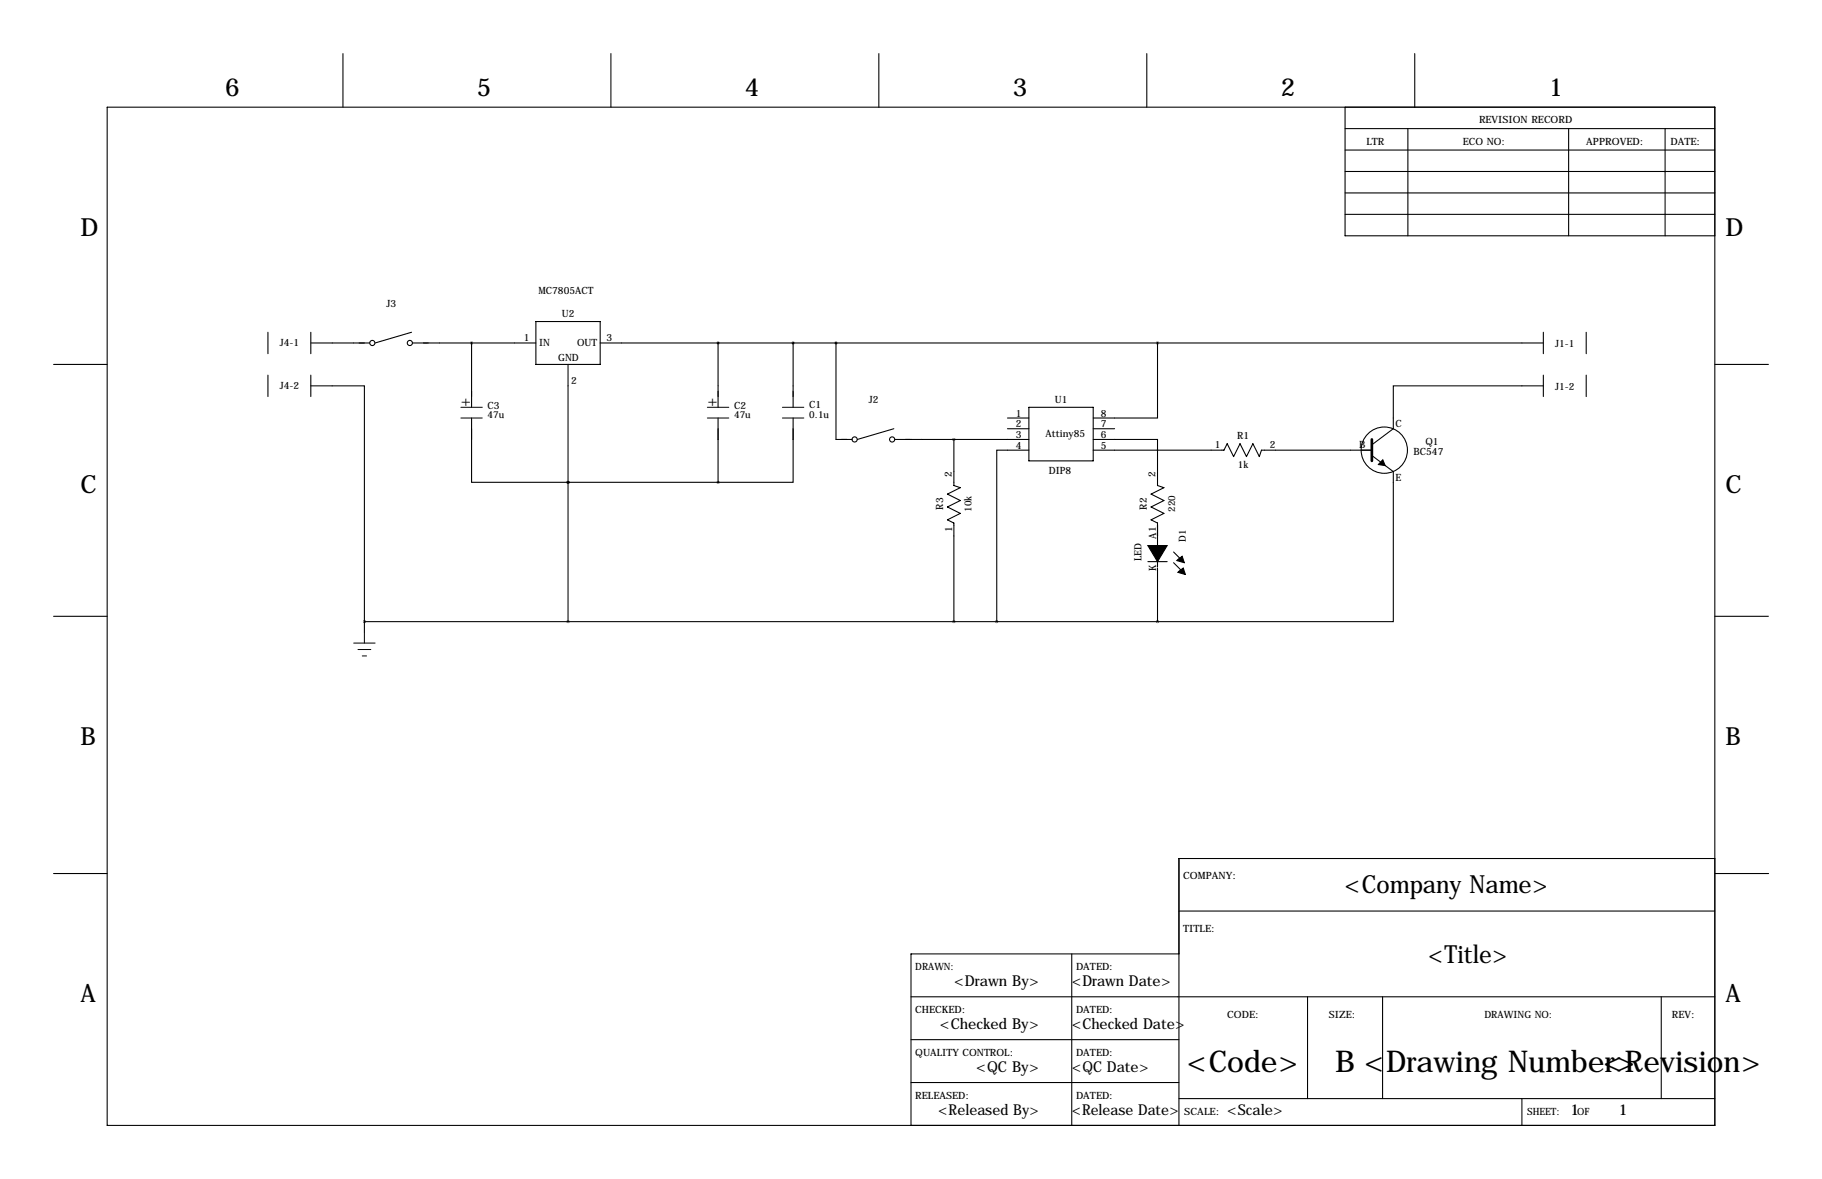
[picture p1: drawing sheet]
<svg xmlns="http://www.w3.org/2000/svg" width="432mm" height="279mm" viewBox="0 0 432 279" stroke-linecap="round" stroke-linejoin="round" font-family="sans-serif">
<g fill="none" stroke="#000" stroke-width=".25">
<path d="M81.3 12.7v12.7M144.8 12.7v12.7M208.3 12.7v12.7M271.8 12.7v12.7M335.3 12.7v12.7M25.4 25.4h381v241.3h-381zM318.8 30.5h87.6M318.8 35.6h87.6M318.8 25.4v30.5h87.6M333.7 30.5v25.4M371.8 30.5v25.4M394.6 30.5v25.4"/>
<path d="M318.8 45.7h87.6M318.8 50.8h87.6M318.8 40.6h87.6M63.5 78.7v5.1M73.7 78.7v5.1M97.5 78.7l-8.6 2.6M127 76.2h15.2v10.2h-15.2zM365.8 78.7v5.1M375.9 78.7v5.1M12.7 86.4h12.7M63.5 88.9v5.1M73.7 91.4h12.7v55.9"/>
<path d="M73.7 81.3h13.9M73.7 88.9v5.1M97.8 81.3h29.2M111.8 99.1v15.2h22.8M111.8 81.3v15.2M134.6 86.4v60.9M142.2 81.3h223.6M170.2 81.3v15.2M170.2 99.1v15.2M188 99.1v15.2h-17.8M188 81.3v15.2M198.1 81.3v22.8h3.8"/>
<path d="M238.8 99.1h5M243.8 96.5h15.3v12.7h-15.3zM274.3 81.3v17.8h-15.2M365.8 91.4h-35.6v10.2l-5.1 3.8M365.8 88.9v5.1M375.9 88.9v5.1M406.4 86.4h12.7M134.6 114.3h.1M134.6 114.3h35.6M211.8 101.6l-8.6 2.5M212.1 104.1h31.7M226.1 104.1v11l1.5 .5-3.1 1.5 3.1 1.5-3.1 1.5 3.1 1.6-3.1 1.5 1.6 .8v23.3"/>
<path d="M238.8 101.6h5M243.8 106.7h-7.6v40.6M259.1 104.1h15.2v11l1.5 .5-3 1.5 3 1.5-3 1.5 3 1.6-3 1.5 1.5 .8v10.4M259.1 106.7h31l.7-1.5 1.6 3 1.5-3 1.5 3 1.5-3 1.5 3 .6-1.5h26.1M259.1 101.6h5.1M325.1 107.9l5.1 3.9v35.5h-55.9M272 133.1h4.6M274.3 134.6v12.7M278.1 130.8l2.6 2.5M278.1 133.3l2.6 2.6M12.7 146h12.7M86.4 147.3v2.6"/>
<path d="M86.4 147.3h187.9M406.4 146h12.7M12.7 207h12.7M279.4 215.9h127M406.4 203.5h-127v63.2M406.5 207h12.7M215.9 236.2h190.5M254 226.1v40.6M279.4 226.1h-63.5v40.6M309.9 236.2v24.1M327.7 236.2v24.1M393.7 236.2v24.1"/>
<path d="M215.9 246.4h63.5M215.9 256.5h63.5M279.4 260.3h127M360.7 260.3v6.4"/>
<circle cx="88.2" cy="81.3" r=".61"/>
<circle cx="97.1" cy="81.3" r=".61"/>
<circle cx="202.5" cy="104.1" r=".61"/>
<circle cx="211.4" cy="104.1" r=".61"/>
<circle cx="328.1" cy="106.7" r="5.5"/>
</g>
<path d="M325.1 104.1v5.1" fill="none" stroke="#000" stroke-width=".63"/>
<path d="M327.7 109l.6 1.3-1.7-.2zM272 129.3h2.3v3.8zM274.3 129.3h2.3l-2.3 3.8zM278.9 132.8l1.3-1 .5 1.5zM279.4 135.4l1-.8 .5 1.5-1.8-.5z" fill="#000" stroke="#000" stroke-width=".25"/>
<path d="M109.2 96.5h5.1M109.2 99.1h5.1M167.6 96.5h5.1M167.6 99.1h5.1M185.4 96.5h5.1M185.4 99.1h5.1M83.8 152.4h5.1M84.8 153.9h3.1M85.9 155.4h1M86.4 149.9v2.5" fill="none" stroke="#000" stroke-width=".24"/>
<path d="M111.7 81.3a.05 .05 0 0 0 .1 0 .05 .05 0 0 0-.1 0zM86.3 147.3a.05 .05 0 0 0 .1 0 .05 .05 0 0 0-.1 0zM187.9 81.3a.05 .05 0 0 0 .1 0 .05 .05 0 0 0-.1 0zM226 104.1a.05 .05 0 0 0 .1 0 .05 .05 0 0 0-.1 0zM226 147.3a.05 .05 0 0 0 .1 0 .05 .05 0 0 0-.1 0z" fill="#000" stroke="#000" stroke-width=".63"/>
<g font-size="7.1">
<text x="281.3" y="254">&lt;Code&gt;</text>
<text x="316.4" y="254">B &lt;Drawing Number&gt;</text>
<text x="380" y="254">&lt;Revision&gt;</text>
</g>
<g font-size="5.9">
<text x="53.3" y="22.9">6</text>
<text x="113" y="22.9">5</text>
<text x="176.5" y="22.9">4</text>
<text x="240" y="22.9">3</text>
<text x="303.5" y="22.9">2</text>
<text x="367" y="22.9">1</text>
<text x="19" y="55.9">D</text>
<text x="408.9" y="55.9">D</text>
<text x="19" y="116.8">C</text>
<text x="408.9" y="116.8">C</text>
<text x="19" y="176.5">B</text>
<text x="408.9" y="176.5">B</text>
<text x="318.7" y="211.6">&lt;Company Name&gt;</text>
<text x="338.4" y="228.1">&lt;Title&gt;</text>
<text x="19" y="237.5">A</text>
<text x="408.9" y="237.5">A</text>
</g>
<g font-size="3.6">
<text x="109.2" y="96.3">+</text>
<text x="167.6" y="96.3">+</text>
<text x="226.1" y="233.7">&lt;Drawn By&gt;</text>
<text x="254" y="233.7">&lt;Drawn Date&gt;</text>
<text x="222.8" y="243.8">&lt;Checked By&gt;</text>
<text x="254" y="243.8">&lt;Checked Date&gt;</text>
<text x="231.3" y="254">&lt;QC By&gt;</text>
<text x="254" y="254">&lt;QC Date&gt;</text>
<text x="222.4" y="264.1">&lt;Released By&gt;</text>
<text x="254" y="264.1">&lt;Release Date&gt;</text>
<text x="290.8" y="264.1">&lt;Scale&gt;</text>
<text x="372.1" y="264.1">1</text>
<text x="383.5" y="264.1">1</text>
</g>
<g font-size="2.4">
<text x="350.5" y="29.2">REVISION RECORD</text>
<text x="323.8" y="34.3">LTR</text>
<text x="346.7" y="34.3">ECO NO:</text>
<text x="375.9" y="34.3">APPROVED:</text>
<text x="395.9" y="34.3">DATE:</text>
<text x="127.6" y="69.7">MC7805ACT</text>
<text x="91.6" y="72.6">J3</text>
<text x="133.1" y="75.2">U2</text>
<text x="66.3" y="82">J4-1</text>
<text x="124.2" y="80.8">1</text>
<text x="127.8" y="82.1">IN</text>
<text x="136.8" y="82.1">OUT</text>
<text x="143.8" y="80.8">3</text>
<text x="368.6" y="82.2">J1-1</text>
<text x="132.3" y="85.7">GND</text>
<text x="66.3" y="92.2">J4-2</text>
<text x="135.4" y="91.1">2</text>
<text x="205.9" y="95.5">J2</text>
<text x="250" y="95.5">U1</text>
<text x="368.6" y="92.3">J1-2</text>
<text x="115.6" y="97">C3</text>
<text x="174" y="97">C2</text>
<text x="191.8" y="96.8">C1</text>
<text x="240.7" y="98.7">1</text>
<text x="240.7" y="101.2">2</text>
<text x="260.9" y="98.7">8</text>
<text x="260.9" y="101.2">7</text>
<text x="330.7" y="101.1">C</text>
<text x="240.7" y="103.8">3</text>
<text x="240.7" y="106.3">4</text>
<text x="247.8" y="103.5">Attiny85</text>
<text x="260.9" y="103.8">6</text>
<text x="260.9" y="106.3">5</text>
<text x="287.9" y="106.3">1</text>
<text x="293.2" y="104.1">R1</text>
<text x="300.9" y="106.2">2</text>
<text x="322.1" y="106.2">B</text>
<text x="335" y="107.8">BC547</text>
<text x="337.8" y="105.4">Q1</text>
<text x="225.6" y="113.1" transform="rotate(-90 225.6 113.1)">2</text>
<text x="248.6" y="112.4">DIP8</text>
<text x="273.8" y="113.1" transform="rotate(-90 273.8 113.1)">2</text>
<text x="330.7" y="113.9">E</text>
<text x="223.5" y="120.8" transform="rotate(-90 223.5 120.8)">R3</text>
<text x="271.8" y="120.8" transform="rotate(-90 271.8 120.8)">R2</text>
<text x="225.7" y="126.1" transform="rotate(-90 225.7 126.1)">1</text>
<text x="274" y="127.8" transform="rotate(-90 274 127.8)">A1</text>
<text x="270.5" y="132.9" transform="rotate(-90 270.5 132.9)">LED</text>
<text x="274" y="135.3" transform="rotate(-90 274 135.3)">K</text>
<text x="280.4" y="208.3">COMPANY:</text>
<text x="280.4" y="221">TITLE:</text>
<text x="216.9" y="229.9">DRAWN:</text>
<text x="255" y="229.9">DATED:</text>
<text x="216.9" y="240">CHECKED:</text>
<text x="255" y="240">DATED:</text>
<text x="290.8" y="241.3">CODE:</text>
<text x="315" y="241.3">SIZE:</text>
<text x="351.8" y="241.3">DRAWING NO:</text>
<text x="396.2" y="241.3">REV:</text>
<text x="216.9" y="250.2">QUALITY CONTROL:</text>
<text x="255" y="250.2">DATED:</text>
<text x="216.9" y="260.3">RELEASED:</text>
<text x="255" y="260.3">DATED:</text>
<text x="280.7" y="264.2">SCALE:</text>
<text x="361.9" y="264.2">SHEET:</text>
<text x="373.8" y="264.2">OF</text>
</g>
<g font-size="2.3">
<text x="115.6" y="99.1">47u</text>
<text x="174" y="99.1">47u</text>
<text x="191.8" y="99.1">0.1u</text>
<text x="293.4" y="110.8">1k</text>
<text x="230.2" y="121.3" transform="rotate(-90 230.2 121.3)">10k</text>
<text x="278.5" y="121.3" transform="rotate(-90 278.5 121.3)">220</text>
<text x="281" y="128.4" transform="rotate(-90 281 128.4)">D1</text>
</g>
</svg>
